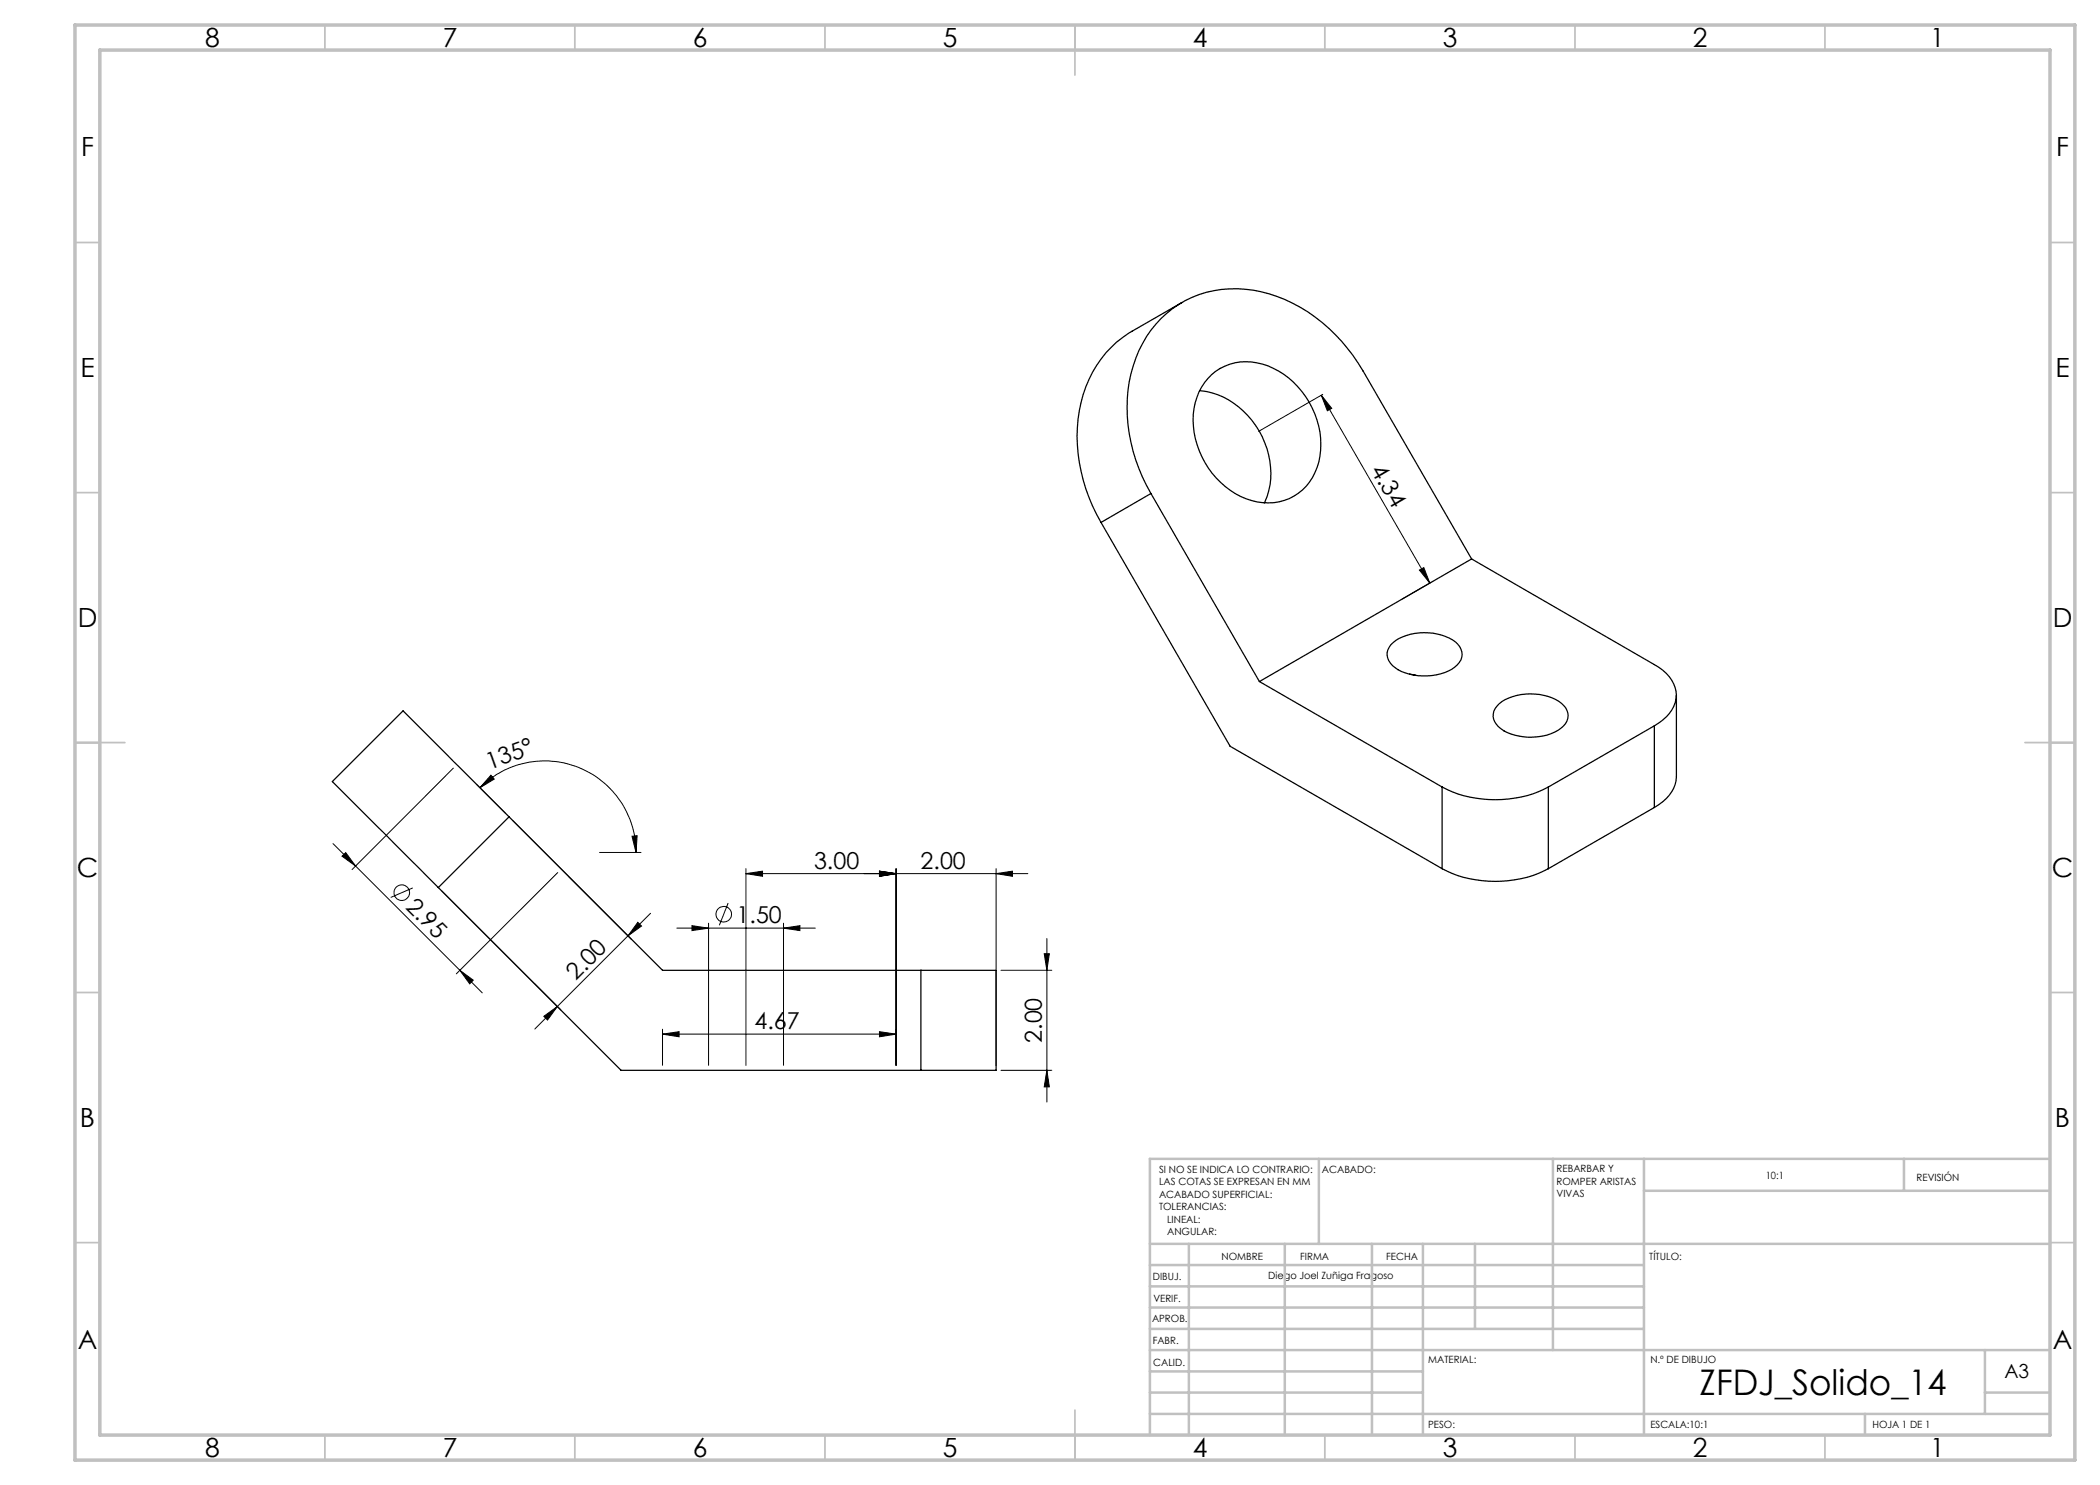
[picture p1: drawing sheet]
<svg xmlns="http://www.w3.org/2000/svg" width="420mm" height="297mm" viewBox="0 0 420 297" stroke-linecap="round" stroke-linejoin="round" font-family="sans-serif">
<g fill="none" stroke="#000" stroke-width=".25">
<path d="M236.4 60.5l-10 5.7a22.8 22.8 0 0 0-10.8 17.6 34.3 34.3 0 0 0 4.6 20.7M239.9 78.1a16.3 16.3 0 0 1 13.8 12.8 14.2 14.2 0 0 1-.8 9.7M242.3 74.9a10.8 10.8 0 0 1 12.3-1.2 17.2 17.2 0 0 1 9.2 18.7 10.5 10.5 0 0 1-14.6 7.4 17.1 17.1 0 0 1-10.2-19.3 11.4 11.4 0 0 1 3.3-5.6zM230.2 98.7a32.6 32.6 0 0 1-3.5-25.6 21 21 0 0 1 25.5-14.8 32.7 32.7 0 0 1 20.4 15.9l21.7 37.6M230.2 98.7l-10 5.8M230.2 98.7l21.7 37.6M220.2 104.5l25.8 44.8 42.4 24.4M294.3 111.8l36.6 21.1a7.6 7.6 0 0 1 4.4 6.1 7.4 7.4 0 0 1-4.4 6.2M294.3 111.8l-42.4 24.5M251.9 136.3l36.5 21.1M278.1 129a9.9 9.9 0 0 1 8.5-2.4 7.7 7.7 0 0 1 5.4 2.8 2.92 2.92 0 0 1-1 4 11.2 11.2 0 0 1-12 .1 2.98 2.98 0 0 1-.9-4.5zM281.9 134.8l1.3 .3"/>
<path d="M335.3 139v16.4a7.4 7.4 0 0 1-4.4 6.1M288.4 157.4a23.5 23.5 0 0 0 21.3 0M288.4 157.4v16.3M299.8 140.8a11 11 0 0 1 12.5-.1 2.94 2.94 0 0 1-.1 5 11.2 11.2 0 0 1-12 .1 2.95 2.95 0 0 1-.4-5zM309.7 157.4v16.3M330.9 145.2l-21.2 12.2M330.9 145.2v16.3M87.7 177.5l36.5 36.6h60M101.8 163.4l-21.2-21.2-14.1 14.1 21.2 21.2M101.8 163.4l-14.1 14.1M101.8 163.4l30.7 30.7h51.7M288.4 173.7a23.5 23.5 0 0 0 21.3 0"/>
<path d="M330.9 161.5l-21.2 12.2M184.2 194.1h15v20h-15M184.2 194.1v20"/>
</g>
<g fill="none" stroke="#000" stroke-width=".2">
<path d="M264.3 79.1l2 2.6-.8 .5zM264.3 79.1l21.7 37.5M264.5 78.9l-12.8 7.4M283.9 114l.9-.5 1.2 3.1zM286.2 116.4l-5.7 3.4M90.7 153.6l-20.3 20.3M95.3 156.8l5.8 5.9M96 157.5a18.3 18.3 0 0 1 19.9-3.9 18.3 18.3 0 0 1 11.3 16.9M98.2 155l.6 .8-2.8 1.7zM66.6 168.7l4.5 4.5M68.4 171.2l.7-.7 2 2.7zM71.1 173.2l20.9 20.9"/>
<path d="M82.5 177.6l-4.4 1.9M88.4 178.2l23.8 23.8M102.5 164.1l23.8 23.8M111.5 174.5l-20.2 20.3M119.9 170.5h8.3M126.4 167.2l1-.1-.2 3.4zM149.2 174.7l3.3-.5v1.1zM149.2 173.7v39.4M149.2 174.7h56.4M175.9 174.2l3.3 .5-3.3 .6zM179.2 173.7v39.4M199.2 174.7l3.3-.5v1.1z"/>
<path d="M199.2 173.7v39.4M92 194.1l4.4 4.5M92 194.1l2.7 1.9-.8 .8zM127.6 184.5l.7 .7-2.7 2zM130.1 182.7l-23.1 23.1M135.4 185.6h27.7M138.4 185.1l3.3 .5-3.3 .5zM141.7 184.6v28.5M145.6 180.6l-1.7 4.5M156.7 185.6l3.3-.5v1zM156.7 184.6v28.5M200.2 194.1h10.2"/>
<path d="M208.8 190.7h1.1l-.5 3.4zM209.4 187.7v32.7M108.8 203.3l2.7-2-2 2.7zM132.5 206.8l3.3-.5v1.1zM132.5 205.8v7.3M132.5 206.8h46.7M175.9 206.3l3.3 .5-3.3 .6zM200.2 214.1h10.2M209.4 214.1l.5 3.3h-1.1z"/>
<circle cx="80.3" cy="178.5" r="1.56"/>
<circle cx="144.7" cy="182.8" r="1.56"/>
</g>
<g fill="none" stroke="#c0c0c0" stroke-width=".35">
<path d="M65 5v5M115 5v5M165 5v5M215 5v10M265 5v5M315 5v5M365 5v5M15 48.5h5M410 48.5h5M15 98.5h5M410 98.5h5M15 148.5h10"/>
<path d="M405 148.5h10M15 198.5h5M410 198.5h5M15 248.5h5M410 248.5h5M65 287v5M115 287v5M165 287v5M215 282v10M265 287v5M315 287v5M365 287v5"/>
</g>
<g fill="none" stroke="#c0c0c0" stroke-width=".5">
<path d="M263.8 231.8v17M310.6 231.8v38.2M328.8 231.8v55.2M328.8 238.2h81.2M380.8 231.8v6.4M410 231.8h-180v55.2M230 248.8h180M230 257.3h98.8M230 253h98.8M237.8 248.8v38.2M257 248.8v38.2M274.4 248.8v38.2"/>
<path d="M284.6 248.8v38.2M295 248.8v17M230 265.8h98.8M230 261.5h98.8M230 278.5h54.6M230 274.3h54.6M230 270h180M397 278.5h13M397 270v12.8M230 282.8h180M373 282.8v4.2"/>
</g>
<path d="M15 5h400v287h-400zM20 10h390v277h-390z" fill="none" stroke="#c0c0c0" stroke-width=".7"/>
<g fill="#000">
<path d="M264.3 79.1l2 2.6-.8 .5zM283.9 114l.9-.5 1.2 3.1z"/>
<path d="M68.4 171.2l.7-.7 2 2.7zM92 194.1l2.7 1.9-.8 .8z"/>
<path d="M126.4 167.2l1-.1-.2 3.4zM98.2 155l.6 .8-2.8 1.7z"/>
<path d="M127.6 184.5l.7 .7-2.7 2zM108.8 203.3l2.7-2-2 2.7z"/>
<path d="M138.4 185.1l3.3 .5-3.3 .5zM156.7 185.6l3.3-.5v1zM149.2 174.7l3.3-.5v1.1zM175.9 174.2l3.3 .5-3.3 .6zM175.9 174.2l3.3 .5-3.3 .6zM199.2 174.7l3.3-.5v1.1z"/>
<path d="M175.9 206.3l3.3 .5-3.3 .6zM132.5 206.8l3.3-.5v1.1z"/>
<path d="M209.4 214.1l.5 3.3h-1.1zM208.8 190.7h1.1l-.5 3.4z"/>
</g>
<text font-size="7.1" x="339.9" y="279">ZFDJ_Solido_14</text>
<g font-size="5.3">
<text x="41" y="9.5">8</text>
<text x="88.5" y="9.5">7</text>
<text x="138.5" y="9.5">6</text>
<text x="188.5" y="9.5">5</text>
<text x="238.5" y="9.5">4</text>
<text x="288.5" y="9.5">3</text>
<text x="338.5" y="9.5">2</text>
<text x="386" y="9.5">1</text>
<text x="16.2" y="31.2">F</text>
<text x="411.2" y="31.2">F</text>
<text x="16.1" y="75.5">E</text>
<text x="411.1" y="75.5">E</text>
<text x="15.5" y="125.5">D</text>
<text x="410.5" y="125.5">D</text>
<text x="15.4" y="175.5">C</text>
<text x="410.4" y="175.5">C</text>
<text x="16" y="225.5">B</text>
<text x="411" y="225.5">B</text>
<text x="15.5" y="269.7">A</text>
<text x="410.5" y="269.7">A</text>
<text x="41" y="291.5">8</text>
<text x="88.5" y="291.5">7</text>
<text x="138.5" y="291.5">6</text>
<text x="188.5" y="291.5">5</text>
<text x="238.5" y="291.5">4</text>
<text x="288.5" y="291.5">3</text>
<text x="338.5" y="291.5">2</text>
<text x="386" y="291.5">1</text>
</g>
<g font-size="4.7">
<text x="274" y="93.9" transform="rotate(60 274 93.9)">4.34</text>
<text x="97.9" y="153.9" transform="rotate(-20 97.9 153.9)">135°</text>
<text x="162.8" y="173.7">3.00</text>
<text x="184.1" y="173.7">2.00</text>
<text x="81" y="181.5" transform="rotate(45 81 181.5)">2.95</text>
<text x="147.3" y="184.5">1.50</text>
<text x="115.2" y="196.1" transform="rotate(-45 115.2 196.1)">2.00</text>
<text x="150.9" y="205.8">4.67</text>
<text x="208.4" y="208.6" transform="rotate(-90 208.4 208.6)">2.00</text>
</g>
<text font-size="3.9" x="400.9" y="275.5">A3</text>
<g font-size="2">
<text x="231.8" y="234.6">SI NO SE INDICA LO CONTRARIO:</text>
<text x="231.8" y="237.1">LAS COTAS SE EXPRESAN EN MM</text>
<text x="231.8" y="239.6">ACABADO SUPERFICIAL:</text>
<text x="264.4" y="234.6">ACABADO:</text>
<text x="311.3" y="234.5">REBARBAR Y</text>
<text x="311.3" y="237">ROMPER ARISTAS</text>
<text x="311.3" y="239.5">VIVAS</text>
<text x="353.2" y="235.8">10:1</text>
<text x="383.3" y="236.2">REVISIÓN</text>
<text x="231.8" y="242.1">TOLERANCIAS:</text>
<text x="233.4" y="244.6">LINEAL:</text>
<text x="233.4" y="247.1">ANGULAR:</text>
<text x="244.3" y="252">NOMBRE</text>
<text x="260" y="251.9">FIRMA</text>
<text x="277.2" y="251.9">FECHA</text>
<text x="329.9" y="251.9">TÍTULO:</text>
<text x="230.6" y="256.1">DIBUJ.</text>
<text x="253.7" y="255.9">Diego Joel Zuñiga Fragoso</text>
<text x="230.7" y="260.3">VERIF.</text>
<text x="230.4" y="264.4">APROB.</text>
<text x="230.5" y="268.8">FABR.</text>
<text x="230.7" y="273.1">CALID.</text>
<text x="285.6" y="272.5">MATERIAL:</text>
<text x="330.1" y="272.5">N.º DE DIBUJO</text>
<text x="285.6" y="285.5">PESO:</text>
<text x="330.1" y="285.6">ESCALA:10:1</text>
<text x="374.5" y="285.6">HOJA 1 DE 1</text>
</g>
</svg>
